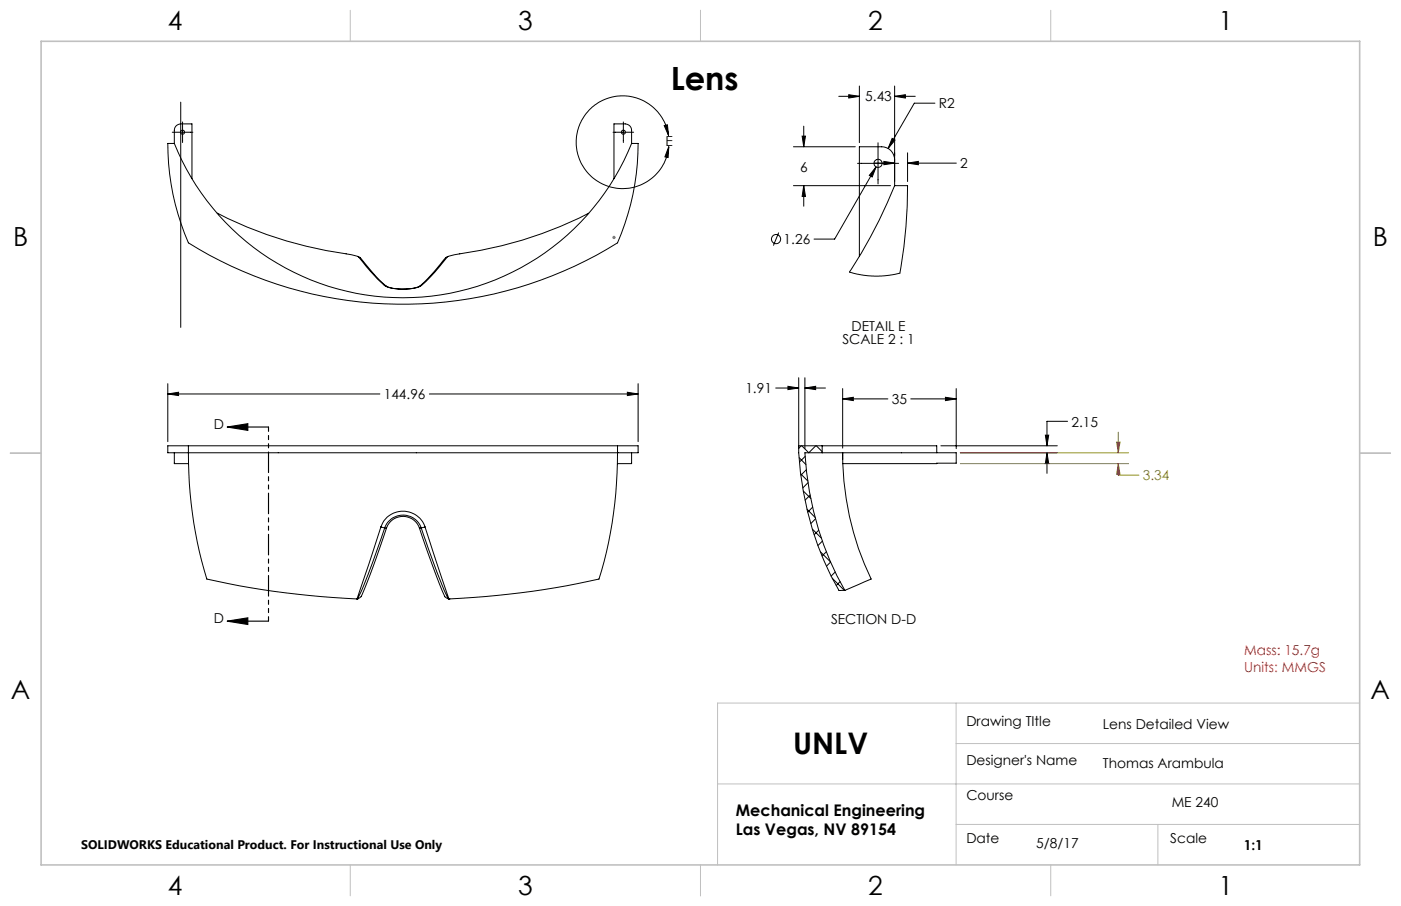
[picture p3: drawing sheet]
<svg xmlns="http://www.w3.org/2000/svg" width="432mm" height="279mm" viewBox="0 0 432 279" stroke-linecap="round" stroke-linejoin="round" font-family="sans-serif">
<g fill="none" stroke="#000" stroke-width=".31">
<path d="M55.7 31.5v69.5M56.3 37.6v6.4M192.1 37.6v6.4M204.7 38.7l1-.2 .4 3.3zM247.7 38.9v6.4M258.5 29.7h6.4M261.6 29.2l3.3 .5-3.3 .5zM264.9 26.5v17.5M275.7 29.7l3.3-.5v1zM275.7 26.5v29.5M275.7 29.7h6.4M288.1 31.8h-6.3l-8.1 14"/>
<path d="M53.1 40.8h6.3M188.9 40.8h6.4M206.1 41.8a14.3 14.3 0 0 0-22.1-9.9 14.3 14.3 0 0 0 .5 24.2 14.3 14.3 0 0 0 21.6-10.9M206.1 45.2l-.2 3.4-1-.2zM244.5 45.3h19.1M244.5 57.3h30M247.2 42h1l-.5 3.3zM247.7 57.3l.5 3.3h-1zM247.7 57.3v6.3M264.3 50.4h12.7M269.4 50.3h6.3M270 51.5l-1.2 3.1-.9-.5z"/>
<path d="M270 51.5l-12.8 22.2h-6.3M270.6 44v12.7M272.4 49.8l3.3 .5-3.3 .5zM275 42.7l.8 .5-2.1 2.6zM279.7 50.3l3.3-.5v1zM279.7 47.1v8.9M279.7 50.3h15M240 71.7l-1.6 4M51.7 118.3v17.9M196.7 118.3v17.9M239.1 119.7h7.1M242.9 119.1l3.3 .6-3.3 .5z"/>
<path d="M246.2 116.5v21.9M248.1 119.7l3.3-.6v1.1zM248.1 116.5v21.9M248.1 119.7h6.3M259.7 119.8v18.4M294.7 119.8v18.6M51.7 121.5l3.3-.5v1zM51.7 121.5h65.4M132.3 121.5h64.4M193.4 121l3.3 .5-3.3 .5zM259.7 123l3.3-.5v1zM259.7 123h13.9"/>
<path d="M280.7 123h14M290 137.5h35.9M291.4 122.5l3.3 .5-3.3 .5zM296 139.6h29.9M322.2 134.2h1l-.5 3.3zM322.7 139.6l.5 3.3h-1zM322.7 139.6v6.4M329 129.9h-6.3v7.6"/>
<circle cx="239.2" cy="73.7" r="1.41"/>
</g>
<path d="M70 131.7h12.7M70 131.7l6.4-1v2zM70 191.6h12.7M70 191.6l6.4-1.1v2.1z" fill="none" stroke="#000" stroke-width=".35"/>
<path d="M296 139.6h51.8M344.2 136.3h1l-.5 3.3zM344.7 133.3v6.3M296 143h51.8M344.7 143l.5 3.3h-1zM344.7 143v3.5h6.3" fill="none" stroke="#808000" stroke-width=".31"/>
<path d="M188.7 73.2h1.1M188.9 72.9l.7 .7M189.2 72.7v1M189.6 72.9l-.7 .7" fill="none" stroke="#808080" stroke-width=".31"/>
<path d="M82.8 131.7v59.8" fill="none" stroke="#000" stroke-width=".35" stroke-dasharray="6.3 1.3 1.3 1.3 1.3 1.3" stroke-dashoffset="5"/>
<g fill="none" stroke="#c0c0c0" stroke-width=".31">
<path d="M108 3.2v9.5M215.9 3.2v9.5M323.8 3.2v9.5M3.1 139.7h9.6M419.1 139.7h9.5M294.7 216.8v49.9M419.1 216.8h-197.9v49.9M294.7 229.3h124.4M221.2 241.8h197.9M294.7 254.2h124.4M356.9 254.2v12.5M108 266.7v9.6"/>
<path d="M215.9 266.7v9.6M323.8 266.7v9.6"/>
</g>
<path d="M12.7 12.7h406.4v254h-406.4z" fill="none" stroke="#c0c0c0" stroke-width=".5"/>
<g fill="#000">
<path d="M204.7 38.7l1-.2 .4 3.3zM206.1 45.2l-.2 3.4-1-.2z"/>
<path d="M51.7 121.5l3.3-.5v1zM193.4 121l3.3 .5-3.3 .5zM259.7 123l3.3-.5v1zM291.4 122.5l3.3 .5-3.3 .5zM322.2 134.2h1l-.5 3.3zM322.7 139.6l.5 3.3h-1zM248.1 119.7l3.3-.6v1.1zM242.9 119.1l3.3 .6-3.3 .5zM270 51.5l-2.1 2.6 .9 .5zM275 42.7l-1.3 3.1 2.1-2.6zM247.2 42h1l-.5 3.3zM247.7 57.3l.5 3.3h-1zM275.7 29.7l3.3-.5v1zM261.6 29.2l3.3 .5-3.3 .5zM272.4 49.8l3.3 .5-3.3 .5zM279.7 50.3l3.3-.5v1z"/>
<path d="M70 131.7l6.4-1v2zM70 191.6l6.4-1.1v2.1z"/>
</g>
<path d="M344.2 136.3h1l-.5 3.3zM344.7 143l.5 3.3h-1z" fill="#808000"/>
<g fill="none" stroke="#000" stroke-width=".31">
<path d="M53.7 44.2h-2a76.3 76.3 0 0 0 6.4 30.7 125 125 0 0 0 132.2 0 76.3 76.3 0 0 0 6.4-30.7h-2M53.7 44.2a76 76 0 0 0 70.5 47.6 76 76 0 0 0 70.5-47.6M53.7 44.2v-4a1.99 1.99 0 0 1 2-2h3.5v16.9M194.7 44.2v-4a1.99 1.99 0 0 0-2-2h-3.5v16.9M275.7 57.3h4a140.9 140.9 0 0 1-2.4 26.9l-4.3 .8-3.6 .2-3.8-.4-3.8-.9a150.9 150.9 0 0 0 13.9-26.6zM275.7 57.3v-8a4 4 0 0 0-4-4h-6.8v33.7M67 65.7a125.9 125.9 0 0 0 41.3 12.9l2 .5M110.3 79.1l.6 .2 .7 .9a58.6 58.6 0 0 0 7.3 8M110.3 79.1l6 6.9 2.2 2M138.1 79.1l-1.2 .9a57.7 57.7 0 0 1-7.4 8.2M138.1 79.1l-4.1 4.9-4.1 4M181.4 65.8a125.6 125.6 0 0 1-41.3 12.8l-2 .5"/>
<path d="M118.5 88a14.7 14.7 0 0 0 11.4 0M118.5 88l.4 .2M129.9 88a14.6 14.6 0 0 1-11 .2M53.7 139.6v3.4h4.4M58.1 139.6a132 132 0 0 0 5.6 39 260.1 260.1 0 0 0 46.3 6.1M58.1 139.6h132.2M58.1 137.5h132.2M58.1 137.5h-6.4v2.1h6.4M58.1 137.5v2.1M190.3 139.6a130.6 130.6 0 0 1-5.7 39 259.1 259.1 0 0 1-46.2 6.1M190.3 137.5h6.4v2.1h-6.3M190.3 139.5l.1 .1"/>
<path d="M190.3 137.5v2.1M190.3 139.6h.1M194.7 139.6v3.4h-4.4M246.9 137.5l-.7 .8M247.1 137.5l2.2 2.1 2.1-2.1M251.6 137.5l1.8 1.8M253.4 139.6h-5.3a96 96 0 0 0 12.3 42.5M253.4 137.5h-7.2a95.6 95.6 0 0 0 12.4 44.6h1.8M253.4 137.5h35.3v2.1M253.4 139.6h41.3v3.2l-34.9 .2M253.4 137.5v2.1M246.3 141.1l2.1 2.2"/>
<path d="M246.8 146.1l2.2 2.2M247.6 151.4l2.3 2.3M248.2 140.7l-1.8 1.8M248.5 144.9l-1.7 1.6M248.7 157.1l2.5 2.5M249.1 148.8l-1.7 1.7M249.7 152.7l-1.6 1.5M250.5 156.4l-1.5 1.5M251.4 160l-1.5 1.5M259.7 141.7v-2.1a89.8 89.8 0 0 0 8.8 39l-8.1 3.5M117.4 162.5l-7.4 22.2M117.4 162.5a7.2 7.2 0 0 1 6.8-4.8 7.2 7.2 0 0 1 6.8 4.8"/>
<path d="M117.4 162.5l1.2 .3M118.6 162.8a6 6 0 0 1 5.6-4 6 6 0 0 1 5.6 4M118.6 162.8l-5.1 14.3-3.3 7.6M118.6 162.8h.5M119.1 162.8a5.4 5.4 0 0 1 5.1-3.6 5.4 5.4 0 0 1 5.1 3.6M119.1 162.8l-.8 2.7a135.5 135.5 0 0 1-7.2 18.6l-.9 .6M129.3 162.8l3 8.8a79.5 79.5 0 0 0 4.9 12.5l1 .6M129.3 162.8h.5M129.8 162.8l4.9 13.7 3.5 8.2M131 162.5l7.4 22.2M131 162.5l-1.2 .3M250.4 163.2l2.8 2.8"/>
<path d="M252.3 163.5l-1.4 1.4M252.8 170.1l3.2 3.2M253.5 166.9l-1.4 1.3M254.7 170.1l-1.3 1.4M256 173.3l-1.3 1.3M256.5 178.3l3.7 3.8M257.4 176.4l-1.2 1.3M258.9 179.4l-1.2 1.2M110 184.7h.1M110.2 184.7h-.2M138.2 184.7h.2M138.4 184.7h.1"/>
<circle cx="56.3" cy="40.8" r=".63"/>
<circle cx="192.1" cy="40.8" r=".64"/>
<circle cx="270.6" cy="50.4" r="1.26"/>
</g>
<text font-size="9.9" x="206.7" y="27.9">Lens</text>
<text font-size="9.2" x="244.5" y="232.6">UNLV</text>
<g font-size="8.1">
<text x="51.7" y="9.3">4</text>
<text x="159.7" y="9.3">3</text>
<text x="267.6" y="9.3">2</text>
<text x="375.6" y="9.3">1</text>
<text x="4" y="76">B</text>
<text x="423.1" y="76">B</text>
<text x="3.3" y="215.7">A</text>
<text x="422.4" y="215.7">A</text>
<text x="51.7" y="276">4</text>
<text x="159.7" y="276">3</text>
<text x="267.6" y="276">2</text>
<text x="375.6" y="276">1</text>
</g>
<g font-size="4.9">
<text x="226.8" y="251.7">Mechanical Engineering</text>
<text x="226.8" y="257.7">Las Vegas, NV 89154</text>
</g>
<g font-size="4.2">
<text x="266.7" y="31.3">5.43</text>
<text x="289.4" y="33.4">R2</text>
<text x="205.1" y="45.1">E</text>
<text x="246.6" y="53">6</text>
<text x="296" y="51.9">2</text>
<text x="241.5" y="75.3">1.26</text>
<text x="262.4" y="101.9">DETAIL E</text>
<text x="259.6" y="106.1">SCALE 2 : 1</text>
<text x="118.3" y="123.1">144.96</text>
<text x="229.7" y="121.2">1.91</text>
<text x="274.9" y="124.6">35</text>
<text x="330.2" y="131.5">2.15</text>
<text x="65.9" y="132.4">D</text>
<text x="65.9" y="192.2">D</text>
<text x="256.1" y="192.6">SECTION D-D</text>
<text x="297.8" y="223.8">Drawing TItle</text>
<text x="339.9" y="224.8">Lens Detailed View</text>
<text x="297.8" y="235.9">Designer's Name</text>
<text x="339.9" y="236.7">Thomas Arambula</text>
<text x="297.8" y="246.9">Course</text>
<text x="361.1" y="248.9">ME 240</text>
<text x="297.8" y="259.9">Date</text>
<text x="319.4" y="261.4">5/8/17</text>
<text x="360.7" y="259.9">Scale</text>
<text x="383.3" y="262">1:1</text>
</g>
<text font-size="4.2" fill="#808000" x="352.2" y="148.1">3.34</text>
<g font-size="4.2" fill="#f00">
<text x="383.4" y="202">Mass: 15.7g</text>
<text x="383.4" y="207.2">Units: MMGS</text>
</g>
<text font-size="3.8" x="25" y="261.9">SOLIDWORKS Educational Product. For Instructional Use Only</text>
</svg>
